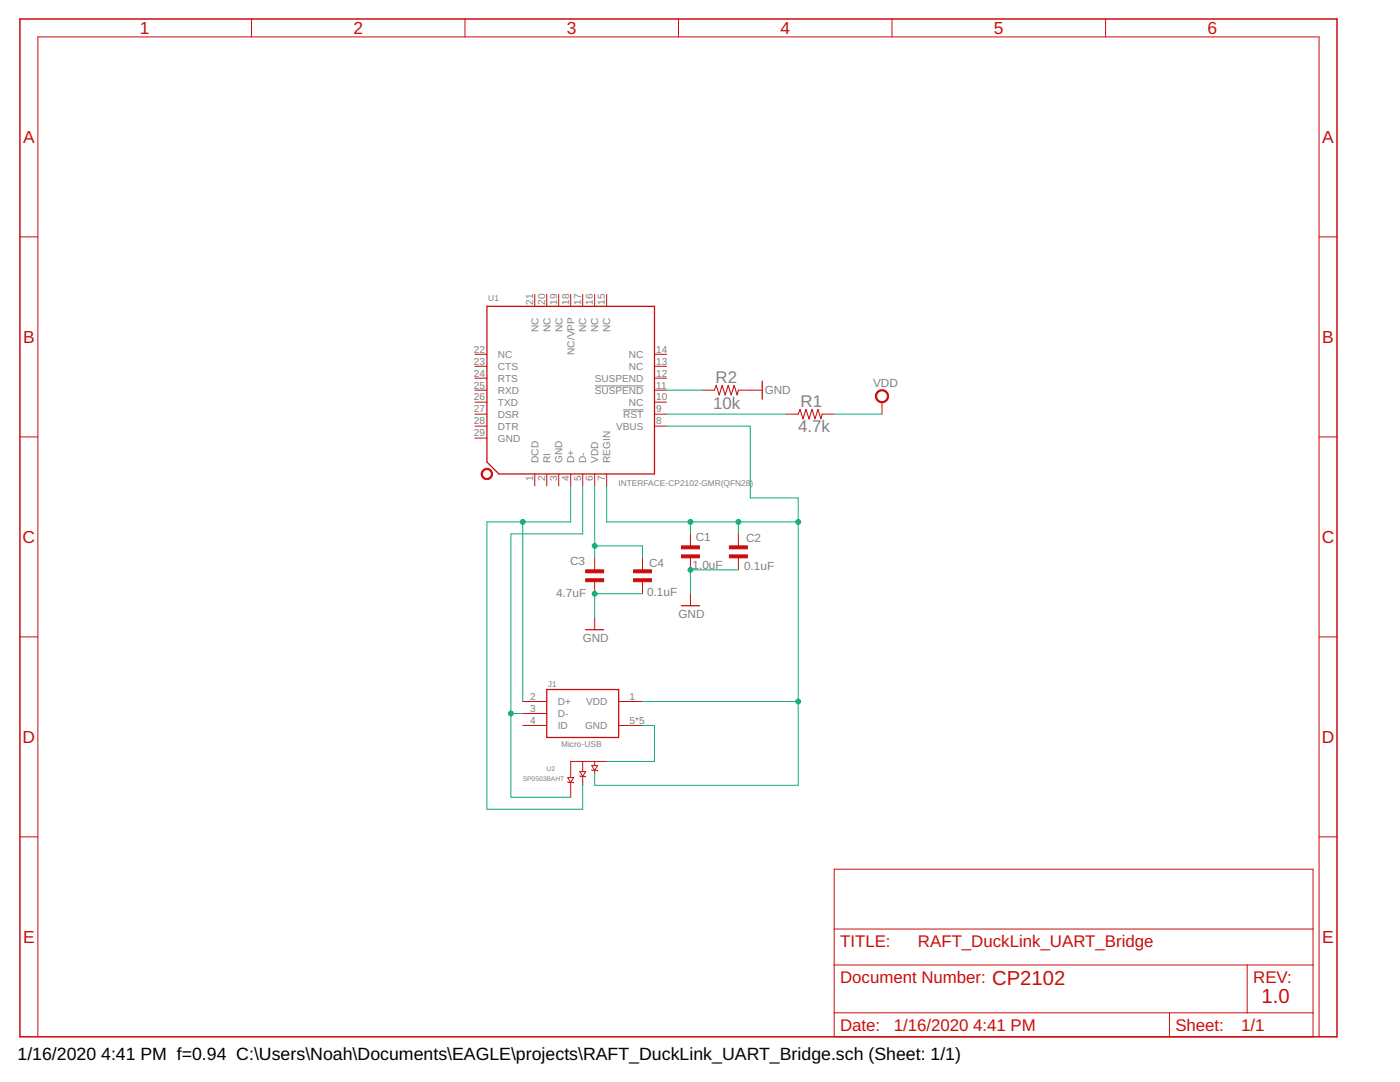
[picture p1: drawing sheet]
<?xml version="1.0" encoding="utf-8"?>
<!DOCTYPE eagle SYSTEM "eagle.dtd">
<eagle version="9.5.2">
<drawing>
<settings>
<setting alwaysvectorfont="no"/>
<setting verticaltext="up"/>
</settings>
<grid distance="0.1" unitdist="inch" unit="inch" style="lines" multiple="1" display="no" altdistance="0.01" altunitdist="inch" altunit="inch"/>
<schematic xreflabel="%F%N/%S.%C%R" xrefpart="/%S.%C%R">
<libraries>
<library name="frames">
<symbols>
<symbol name="FRAME_A_L">
<frame x1="0" y1="0" x2="279.4" y2="215.9" columns="6" rows="5" layer="94" border-bottom="no"/>
</symbol>
<symbol name="DOCFIELD">
<wire x1="0" y1="0" x2="71.12" y2="0" width="0.1016" layer="94"/>
<wire x1="101.6" y1="15.24" x2="87.63" y2="15.24" width="0.1016" layer="94"/>
<wire x1="0" y1="0" x2="0" y2="5.08" width="0.1016" layer="94"/>
<wire x1="0" y1="5.08" x2="71.12" y2="5.08" width="0.1016" layer="94"/>
<wire x1="0" y1="5.08" x2="0" y2="15.24" width="0.1016" layer="94"/>
<wire x1="101.6" y1="15.24" x2="101.6" y2="5.08" width="0.1016" layer="94"/>
<wire x1="71.12" y1="5.08" x2="71.12" y2="0" width="0.1016" layer="94"/>
<wire x1="71.12" y1="5.08" x2="87.63" y2="5.08" width="0.1016" layer="94"/>
<wire x1="71.12" y1="0" x2="101.6" y2="0" width="0.1016" layer="94"/>
<wire x1="87.63" y1="15.24" x2="87.63" y2="5.08" width="0.1016" layer="94"/>
<wire x1="87.63" y1="15.24" x2="0" y2="15.24" width="0.1016" layer="94"/>
<wire x1="87.63" y1="5.08" x2="101.6" y2="5.08" width="0.1016" layer="94"/>
<wire x1="101.6" y1="5.08" x2="101.6" y2="0" width="0.1016" layer="94"/>
<wire x1="0" y1="15.24" x2="0" y2="22.86" width="0.1016" layer="94"/>
<wire x1="101.6" y1="35.56" x2="0" y2="35.56" width="0.1016" layer="94"/>
<wire x1="101.6" y1="35.56" x2="101.6" y2="22.86" width="0.1016" layer="94"/>
<wire x1="0" y1="22.86" x2="101.6" y2="22.86" width="0.1016" layer="94"/>
<wire x1="0" y1="22.86" x2="0" y2="35.56" width="0.1016" layer="94"/>
<wire x1="101.6" y1="22.86" x2="101.6" y2="15.24" width="0.1016" layer="94"/>
<text x="1.27" y="1.27" size="2.54" layer="94">Date:</text>
<text x="12.7" y="1.27" size="2.54" layer="94">&gt;LAST_DATE_TIME</text>
<text x="72.39" y="1.27" size="2.54" layer="94">Sheet:</text>
<text x="86.36" y="1.27" size="2.54" layer="94">&gt;SHEET</text>
<text x="88.9" y="11.43" size="2.54" layer="94">REV:</text>
<text x="1.27" y="19.05" size="2.54" layer="94">TITLE:</text>
<text x="1.27" y="11.43" size="2.54" layer="94">Document Number:</text>
<text x="17.78" y="19.05" size="2.54" layer="94">&gt;DRAWING_NAME</text>
</symbol>
</symbols>
<devicesets>
<deviceset name="FRAME_A_L" prefix="FRAME" uservalue="yes">
<gates>
<gate name="G$1" symbol="FRAME_A_L" x="0" y="0" addlevel="always"/>
<gate name="G$2" symbol="DOCFIELD" x="172.72" y="0" addlevel="always"/>
</gates>
<devices>
<device name="">
<technologies>
<technology name=""/>
</technologies>
</device>
</devices>
</deviceset>
</devicesets>
</library>
<library name="INTERFACE-CP2102-GMR_QFN28_">
<symbols>
<symbol name="CP2102">
<wire x1="-17.78" y1="-17.78" x2="-17.78" y2="15.24" width="0.254" layer="94"/>
<wire x1="-17.78" y1="15.24" x2="-15.24" y2="17.78" width="0.254" layer="94"/>
<wire x1="-15.24" y1="17.78" x2="17.78" y2="17.78" width="0.254" layer="94"/>
<wire x1="17.78" y1="17.78" x2="17.78" y2="-17.78" width="0.254" layer="94"/>
<wire x1="17.78" y1="-17.78" x2="-17.78" y2="-17.78" width="0.254" layer="94"/>
<circle x="-17.78" y="17.78" radius="1.07763125" width="0.254" layer="94"/>
<text x="-17.8087" y="20.3528" size="1.27205" layer="95">&gt;NAME</text>
<text x="-17.7978" y="-17.7978" size="1.27126875" layer="96">&gt;VALUE</text>
<pin name="DCD" x="-20.32" y="7.62" length="short"/>
<pin name="RI" x="-20.32" y="5.08" length="short"/>
<pin name="GND" x="-20.32" y="2.54" length="short"/>
<pin name="D+" x="-20.32" y="0" length="short"/>
<pin name="D-" x="-20.32" y="-2.54" length="short"/>
<pin name="VDD" x="-20.32" y="-5.08" length="short"/>
<pin name="REGIN" x="-20.32" y="-7.62" length="short"/>
<pin name="VBUS" x="-7.62" y="-20.32" length="short" rot="R90"/>
<pin name="!RST" x="-5.08" y="-20.32" length="short" rot="R90"/>
<pin name="NC" x="-2.54" y="-20.32" length="short" rot="R90"/>
<pin name="!SUSPEND" x="0" y="-20.32" length="short" rot="R90"/>
<pin name="SUSPEND" x="2.54" y="-20.32" length="short" rot="R90"/>
<pin name="NC@1" x="5.08" y="-20.32" length="short" rot="R90"/>
<pin name="NC@2" x="7.62" y="-20.32" length="short" rot="R90"/>
<pin name="NC@3" x="20.32" y="-7.62" length="short" rot="R180"/>
<pin name="NC@4" x="20.32" y="-5.08" length="short" rot="R180"/>
<pin name="NC@5" x="20.32" y="-2.54" length="short" rot="R180"/>
<pin name="NC/VPP" x="20.32" y="0" length="short" rot="R180"/>
<pin name="NC@6" x="20.32" y="2.54" length="short" rot="R180"/>
<pin name="NC@7" x="20.32" y="5.08" length="short" rot="R180"/>
<pin name="NC@8" x="20.32" y="7.62" length="short" rot="R180"/>
<pin name="NC@9" x="7.62" y="20.32" length="short" rot="R270"/>
<pin name="CTS" x="5.08" y="20.32" length="short" rot="R270"/>
<pin name="RTS" x="2.54" y="20.32" length="short" rot="R270"/>
<pin name="RXD" x="0" y="20.32" length="short" rot="R270"/>
<pin name="TXD" x="-2.54" y="20.32" length="short" rot="R270"/>
<pin name="DSR" x="-5.08" y="20.32" length="short" rot="R270"/>
<pin name="DTR" x="-7.62" y="20.32" length="short" rot="R270"/>
<pin name="GND@1" x="-10.16" y="20.32" length="short" rot="R270"/>
</symbol>
</symbols>
<devicesets>
<deviceset name="INTERFACE-CP2102-GMR(QFN28)" prefix="U">
<gates>
<gate name="G$1" symbol="CP2102" x="0" y="0"/>
</gates>
<devices>
<device name="" package="QFN28G_0.5-5X5MM">
<connects>
<connect gate="G$1" pin="!RST" pad="9"/>
<connect gate="G$1" pin="!SUSPEND" pad="11"/>
<connect gate="G$1" pin="CTS" pad="23"/>
<connect gate="G$1" pin="D+" pad="4"/>
<connect gate="G$1" pin="D-" pad="5"/>
<connect gate="G$1" pin="DCD" pad="1"/>
<connect gate="G$1" pin="DSR" pad="27"/>
<connect gate="G$1" pin="DTR" pad="28"/>
<connect gate="G$1" pin="GND" pad="3"/>
<connect gate="G$1" pin="GND@1" pad="29"/>
<connect gate="G$1" pin="NC" pad="10"/>
<connect gate="G$1" pin="NC/VPP" pad="18"/>
<connect gate="G$1" pin="NC@1" pad="13"/>
<connect gate="G$1" pin="NC@2" pad="14"/>
<connect gate="G$1" pin="NC@3" pad="15"/>
<connect gate="G$1" pin="NC@4" pad="16"/>
<connect gate="G$1" pin="NC@5" pad="17"/>
<connect gate="G$1" pin="NC@6" pad="19"/>
<connect gate="G$1" pin="NC@7" pad="20"/>
<connect gate="G$1" pin="NC@8" pad="21"/>
<connect gate="G$1" pin="NC@9" pad="22"/>
<connect gate="G$1" pin="REGIN" pad="7"/>
<connect gate="G$1" pin="RI" pad="2"/>
<connect gate="G$1" pin="RTS" pad="24"/>
<connect gate="G$1" pin="RXD" pad="25"/>
<connect gate="G$1" pin="SUSPEND" pad="12"/>
<connect gate="G$1" pin="TXD" pad="26"/>
<connect gate="G$1" pin="VBUS" pad="8"/>
<connect gate="G$1" pin="VDD" pad="6"/>
</connects>
<technologies>
<technology name="">
<attribute name="AVAILABILITY" value="Unavailable"/>
<attribute name="DESCRIPTION" value=" USB Bridge, USB to UART USB 2.0 UART Interface 28-QFN _5x5_ "/>
<attribute name="MF" value="Silicon"/>
<attribute name="MP" value="CP2102-GMR"/>
<attribute name="PACKAGE" value="VFQFN-28 Vishay Siliconix"/>
<attribute name="PRICE" value="None"/>
</technology>
</technologies>
</device>
</devices>
</deviceset>
</devicesets>
</library>
<library name="supply2">
<symbols>
<symbol name="VDD">
<circle x="0" y="1.27" radius="1.27" width="0.254" layer="94"/>
<text x="-1.905" y="3.175" size="1.778" layer="96">&gt;VALUE</text>
<pin name="VDD" x="0" y="-2.54" visible="off" length="short" direction="sup" rot="R90"/>
</symbol>
</symbols>
<devicesets>
<deviceset name="VDD" prefix="SUPPLY">
<gates>
<gate name="G$1" symbol="VDD" x="0" y="0"/>
</gates>
<devices>
<device name="">
<technologies>
<technology name=""/>
</technologies>
</device>
</devices>
</deviceset>
</devicesets>
</library>
<library name="supply1">
<symbols>
<symbol name="GND">
<wire x1="-1.905" y1="0" x2="1.905" y2="0" width="0.254" layer="94"/>
<text x="-2.54" y="-2.54" size="1.778" layer="96">&gt;VALUE</text>
<pin name="GND" x="0" y="2.54" visible="off" length="short" direction="sup" rot="R270"/>
</symbol>
</symbols>
<devicesets>
<deviceset name="GND" prefix="GND">
<gates>
<gate name="1" symbol="GND" x="0" y="0"/>
</gates>
<devices>
<device name="">
<technologies>
<technology name=""/>
</technologies>
</device>
</devices>
</deviceset>
</devicesets>
</library>
<library name="105017-0001">
<symbols>
<symbol name="105017-0001">
<wire x1="-7.62" y1="5.08" x2="-7.62" y2="-5.08" width="0.254" layer="94"/>
<wire x1="-7.62" y1="-5.08" x2="7.62" y2="-5.08" width="0.254" layer="94"/>
<wire x1="7.62" y1="-5.08" x2="7.62" y2="5.08" width="0.254" layer="94"/>
<wire x1="7.62" y1="5.08" x2="-7.62" y2="5.08" width="0.254" layer="94"/>
<text x="-7.366" y="5.588" size="1.27" layer="95">&gt;NAME</text>
<text x="-7.62" y="-7.62" size="1.27" layer="96">&gt;VALUE</text>
<pin name="D+" x="-12.7" y="2.54" length="middle"/>
<pin name="D-" x="-12.7" y="0" length="middle"/>
<pin name="ID" x="-12.7" y="-2.54" length="middle" direction="pas"/>
<pin name="GND" x="12.7" y="-2.54" length="middle" direction="pwr" rot="R180"/>
<pin name="VDD" x="12.7" y="2.54" length="middle" direction="pwr" rot="R180"/>
</symbol>
</symbols>
<devicesets>
<deviceset name="105017-0001" prefix="J">
<gates>
<gate name="G$1" symbol="105017-0001" x="0" y="0"/>
</gates>
<devices>
<device name="" package="MOLEX_105017-0001">
<connects>
<connect gate="G$1" pin="D+" pad="3"/>
<connect gate="G$1" pin="D-" pad="2"/>
<connect gate="G$1" pin="GND" pad="5 P$1 P$2"/>
<connect gate="G$1" pin="ID" pad="4"/>
<connect gate="G$1" pin="VDD" pad="1"/>
</connects>
<technologies>
<technology name="">
<attribute name="DESCRIPTION" value=" USB - micro B USB 2.0 Receptacle Connector 5 Position Surface Mount, Right Angle; Through Hole "/>
<attribute name="DIGI-KEY_PART_NUMBER" value="WM1399CT-ND"/>
<attribute name="DIGI-KEY_PURCHASE_URL" value="https://www.digikey.com/product-detail/en/molex/1050170001/WM1399CT-ND/2350885?utm_source=snapeda&amp;utm_medium=aggregator&amp;utm_campaign=symbol"/>
<attribute name="MF" value="Molex"/>
<attribute name="MP" value="1050170001"/>
<attribute name="PACKAGE" value="None"/>
</technology>
</technologies>
</device>
<device name="FIXED" package="MOLEX_105017-0001">
<connects>
<connect gate="G$1" pin="D+" pad="2"/>
<connect gate="G$1" pin="D-" pad="3"/>
<connect gate="G$1" pin="GND" pad="5 P$1 P$2 P$8 P$9"/>
<connect gate="G$1" pin="ID" pad="4"/>
<connect gate="G$1" pin="VDD" pad="1"/>
</connects>
<technologies>
<technology name="">
<attribute name="DESCRIPTION" value=" USB - micro B USB 2.0 Receptacle Connector 5 Position Surface Mount, Right Angle; Through Hole "/>
<attribute name="DIGI-KEY_PART_NUMBER" value="WM1399CT-ND"/>
<attribute name="DIGI-KEY_PURCHASE_URL" value="https://www.digikey.com/product-detail/en/molex/1050170001/WM1399CT-ND/2350885?utm_source=snapeda&amp;utm_medium=aggregator&amp;utm_campaign=symbol"/>
<attribute name="MF" value="Molex"/>
<attribute name="MP" value="1050170001"/>
<attribute name="PACKAGE" value="None"/>
</technology>
</technologies>
</device>
</devices>
</deviceset>
</devicesets>
</library>
<library name="SP0503BAHT">
<symbols>
<symbol name="SP503">
<wire x1="0" y1="-2.54" x2="0" y2="-0.381" width="0.1524" layer="94"/>
<wire x1="0" y1="-0.381" x2="-0.635" y2="-0.381" width="0.1524" layer="94"/>
<wire x1="-0.635" y1="-0.381" x2="0" y2="0.635" width="0.1524" layer="94"/>
<wire x1="0" y1="0.635" x2="0" y2="2.54" width="0.1524" layer="94"/>
<wire x1="0" y1="0.635" x2="0.635" y2="-0.381" width="0.1524" layer="94"/>
<wire x1="0.635" y1="-0.381" x2="0" y2="-0.381" width="0.1524" layer="94"/>
<text x="4.58188125" y="-2.563290625" size="1.017309375" layer="95" rot="R90">&gt;NAME</text>
<text x="6.6013" y="-2.560509375" size="1.0162" layer="96" rot="R90">&gt;VALUE</text>
<wire x1="-0.508" y1="0.635" x2="0.508" y2="0.635" width="0.1524" layer="94"/>
<wire x1="-0.508" y1="0.635" x2="-0.635" y2="0.762" width="0.1524" layer="94"/>
<wire x1="0.635" y1="0.508" x2="0.508" y2="0.635" width="0.1524" layer="94"/>
<wire x1="-2.54" y1="-2.54" x2="-2.54" y2="-1.651" width="0.1524" layer="94"/>
<wire x1="-2.54" y1="-1.651" x2="-3.175" y2="-1.651" width="0.1524" layer="94"/>
<wire x1="-3.175" y1="-1.651" x2="-2.54" y2="-0.635" width="0.1524" layer="94"/>
<wire x1="-2.54" y1="-0.635" x2="-2.54" y2="0" width="0.1524" layer="94"/>
<wire x1="-2.54" y1="-0.635" x2="-1.905" y2="-1.651" width="0.1524" layer="94"/>
<wire x1="-1.905" y1="-1.651" x2="-2.54" y2="-1.651" width="0.1524" layer="94"/>
<wire x1="-3.048" y1="-0.635" x2="-2.032" y2="-0.635" width="0.1524" layer="94"/>
<wire x1="-3.048" y1="-0.635" x2="-3.175" y2="-0.508" width="0.1524" layer="94"/>
<wire x1="-1.905" y1="-0.762" x2="-2.032" y2="-0.635" width="0.1524" layer="94"/>
<wire x1="2.54" y1="-2.54" x2="2.54" y2="0.889" width="0.1524" layer="94"/>
<wire x1="2.54" y1="0.889" x2="1.905" y2="0.889" width="0.1524" layer="94"/>
<wire x1="1.905" y1="0.889" x2="2.54" y2="1.905" width="0.1524" layer="94"/>
<wire x1="2.54" y1="1.905" x2="2.54" y2="5.08" width="0.1524" layer="94"/>
<wire x1="2.54" y1="1.905" x2="3.175" y2="0.889" width="0.1524" layer="94"/>
<wire x1="3.175" y1="0.889" x2="2.54" y2="0.889" width="0.1524" layer="94"/>
<wire x1="2.032" y1="1.905" x2="3.048" y2="1.905" width="0.1524" layer="94"/>
<wire x1="2.032" y1="1.905" x2="1.905" y2="2.032" width="0.1524" layer="94"/>
<wire x1="3.175" y1="1.778" x2="3.048" y2="1.905" width="0.1524" layer="94"/>
<wire x1="-2.54" y1="-2.54" x2="0" y2="-2.54" width="0.1524" layer="94"/>
<wire x1="2.54" y1="-2.54" x2="0" y2="-2.54" width="0.1524" layer="94"/>
<wire x1="-5.08" y1="-2.54" x2="-2.54" y2="-2.54" width="0.1524" layer="94"/>
<pin name="A" x="-2.54" y="0" visible="off" length="point"/>
<pin name="B" x="0" y="2.54" visible="off" length="point"/>
<pin name="C" x="2.54" y="5.08" visible="off" length="point"/>
<pin name="GND" x="-5.08" y="-2.54" visible="off" length="point"/>
</symbol>
</symbols>
<devicesets>
<deviceset name="SP0503BAHT" prefix="U">
<gates>
<gate name="G$1" symbol="SP503" x="0" y="0"/>
</gates>
<devices>
<device name="" package="SOT143">
<connects>
<connect gate="G$1" pin="A" pad="2"/>
<connect gate="G$1" pin="B" pad="3"/>
<connect gate="G$1" pin="C" pad="4"/>
<connect gate="G$1" pin="GND" pad="1"/>
</connects>
<technologies>
<technology name="">
<attribute name="DESCRIPTION" value=" 8.5V Clamp Ipp Tvs Diode Surface Mount SOT-143-4 "/>
<attribute name="DIGI-KEY_PART_NUMBER" value="SP0503BAHT-ND"/>
<attribute name="DIGI-KEY_PURCHASE_URL" value="https://www.digikey.com/product-detail/en/littelfuse-inc/SP0503BAHT/SP0503BAHT-ND/485122?utm_source=snapeda&amp;utm_medium=aggregator&amp;utm_campaign=symbol"/>
<attribute name="MF" value="Littelfuse Inc."/>
<attribute name="MP" value="SP0503BAHT"/>
<attribute name="PACKAGE" value="SOT-143 Littelfuse"/>
</technology>
</technologies>
</device>
</devices>
</deviceset>
</devicesets>
</library>
<library name="GCM155C71A105KE38D">
<symbols>
<symbol name="GCM155C71A105KE38D">
<text x="0" y="3.81093125" size="1.77843125" layer="95">&gt;NAME</text>
<text x="0" y="-5.08848125" size="1.78096875" layer="96">&gt;VALUE</text>
<rectangle x1="0" y1="-1.906859375" x2="0.635" y2="1.905" layer="94"/>
<rectangle x1="1.90685" y1="-1.90685" x2="2.54" y2="1.905" layer="94"/>
<pin name="2" x="5.08" y="0" visible="off" length="short" direction="pas" rot="R180"/>
<pin name="1" x="-2.54" y="0" visible="off" length="short" direction="pas"/>
</symbol>
</symbols>
<devicesets>
<deviceset name="GCM155C71A105KE38D" prefix="C">
<gates>
<gate name="G$1" symbol="GCM155C71A105KE38D" x="0" y="0"/>
</gates>
<devices>
<device name="" package="CAPC1005X70N">
<connects>
<connect gate="G$1" pin="1" pad="1"/>
<connect gate="G$1" pin="2" pad="2"/>
</connects>
<technologies>
<technology name="">
<attribute name="AVAILABILITY" value="Unavailable"/>
<attribute name="DESCRIPTION" value=" Cap Ceramic 1uF 10V X7S 10% Pad SMD 0402 125C Automotive T/R "/>
<attribute name="MF" value="Murata"/>
<attribute name="MP" value="GCM155C71A105KE38D"/>
<attribute name="PACKAGE" value="1005 Murata"/>
<attribute name="PRICE" value="None"/>
</technology>
</technologies>
</device>
</devices>
</deviceset>
</devicesets>
</library>
<library name="GRM155R71C104KA88D">
<symbols>
<symbol name="GRM155R71C104KA88D">
<text x="0" y="3.81093125" size="1.77843125" layer="95">&gt;NAME</text>
<text x="0" y="-5.08848125" size="1.78096875" layer="96">&gt;VALUE</text>
<rectangle x1="0" y1="-1.906859375" x2="0.635" y2="1.905" layer="94"/>
<rectangle x1="1.90685" y1="-1.90685" x2="2.54" y2="1.905" layer="94"/>
<pin name="2" x="5.08" y="0" visible="off" length="short" direction="pas" rot="R180"/>
<pin name="1" x="-2.54" y="0" visible="off" length="short" direction="pas"/>
</symbol>
</symbols>
<devicesets>
<deviceset name="GRM155R71C104KA88D" prefix="C">
<gates>
<gate name="G$1" symbol="GRM155R71C104KA88D" x="0" y="0"/>
</gates>
<devices>
<device name="" package="CAPC1005X55N">
<connects>
<connect gate="G$1" pin="1" pad="1"/>
<connect gate="G$1" pin="2" pad="2"/>
</connects>
<technologies>
<technology name="">
<attribute name="AVAILABILITY" value="Unavailable"/>
<attribute name="DESCRIPTION" value=" 0.1µF ±10% 16V Ceramic Capacitor X7R 0402 _1005 Metric_ "/>
<attribute name="MF" value="Murata"/>
<attribute name="MP" value="GRM155R71C104KA88D"/>
<attribute name="PACKAGE" value="1005 Taiyo Yuden"/>
<attribute name="PRICE" value="None"/>
</technology>
</technologies>
</device>
</devices>
</deviceset>
</devicesets>
</library>
<library name="GRM155R60J475ME87D">
<symbols>
<symbol name="GRM155R60J475ME87D">
<text x="0" y="3.81093125" size="1.77843125" layer="95">&gt;NAME</text>
<text x="0" y="-5.08848125" size="1.78096875" layer="96">&gt;VALUE</text>
<rectangle x1="0" y1="-1.906859375" x2="0.635" y2="1.905" layer="94"/>
<rectangle x1="1.90685" y1="-1.90685" x2="2.54" y2="1.905" layer="94"/>
<pin name="2" x="5.08" y="0" visible="off" length="short" direction="pas" rot="R180"/>
<pin name="1" x="-2.54" y="0" visible="off" length="short" direction="pas"/>
</symbol>
</symbols>
<devicesets>
<deviceset name="GRM155R60J475ME87D" prefix="C">
<gates>
<gate name="G$1" symbol="GRM155R60J475ME87D" x="0" y="0"/>
</gates>
<devices>
<device name="" package="CAPC1005X55N">
<connects>
<connect gate="G$1" pin="1" pad="1"/>
<connect gate="G$1" pin="2" pad="2"/>
</connects>
<technologies>
<technology name="">
<attribute name="AVAILABILITY" value="Unavailable"/>
<attribute name="DESCRIPTION" value=" 4.7µF ±20% 6.3V Ceramic Capacitor X5R 0402 _1005 Metric_ "/>
<attribute name="MF" value="Murata"/>
<attribute name="MP" value="GRM155R60J475ME87D"/>
<attribute name="PACKAGE" value="1005 Taiyo Yuden"/>
<attribute name="PRICE" value="None"/>
</technology>
</technologies>
</device>
</devices>
</deviceset>
</devicesets>
</library>
<library name="CRCW04024K70JNEDC">
<symbols>
<symbol name="R-US">
<wire x1="-2.54" y1="0" x2="-2.159" y2="1.016" width="0.2032" layer="94"/>
<wire x1="-2.159" y1="1.016" x2="-1.524" y2="-1.016" width="0.2032" layer="94"/>
<wire x1="-1.524" y1="-1.016" x2="-0.889" y2="1.016" width="0.2032" layer="94"/>
<wire x1="-0.889" y1="1.016" x2="-0.254" y2="-1.016" width="0.2032" layer="94"/>
<wire x1="-0.254" y1="-1.016" x2="0.381" y2="1.016" width="0.2032" layer="94"/>
<wire x1="0.381" y1="1.016" x2="1.016" y2="-1.016" width="0.2032" layer="94"/>
<wire x1="1.016" y1="-1.016" x2="1.651" y2="1.016" width="0.2032" layer="94"/>
<wire x1="1.651" y1="1.016" x2="2.286" y2="-1.016" width="0.2032" layer="94"/>
<wire x1="2.286" y1="-1.016" x2="2.54" y2="0" width="0.2032" layer="94"/>
<text x="-3.81" y="1.4986" size="1.778" layer="95">&gt;NAME</text>
<text x="-3.81" y="-3.302" size="1.778" layer="96">&gt;VALUE</text>
<pin name="2" x="5.08" y="0" visible="off" length="short" direction="pas" swaplevel="1" rot="R180"/>
<pin name="1" x="-5.08" y="0" visible="off" length="short" direction="pas" swaplevel="1"/>
</symbol>
</symbols>
<devicesets>
<deviceset name="CRCW04024K70JNEDC" prefix="R">
<gates>
<gate name="G$1" symbol="R-US" x="0" y="0"/>
</gates>
<devices>
<device name="" package="RESC1005X35N">
<connects>
<connect gate="G$1" pin="1" pad="1"/>
<connect gate="G$1" pin="2" pad="2"/>
</connects>
<technologies>
<technology name="">
<attribute name="DESCRIPTION" value=" D10/CRCW0402-C 200 4K7 5% ET7 "/>
<attribute name="DIGI-KEY_PART_NUMBER" value="541-3974-1-ND"/>
<attribute name="DIGI-KEY_PURCHASE_URL" value="https://www.digikey.com/product-detail/en/vishay-dale/CRCW04024K70JNEDC/541-3974-1-ND/7928657?utm_source=snapeda&amp;utm_medium=aggregator&amp;utm_campaign=symbol"/>
<attribute name="MF" value="Vishay"/>
<attribute name="MP" value="CRCW04024K70JNEDC"/>
<attribute name="PACKAGE" value="1005 Yageo"/>
</technology>
</technologies>
</device>
</devices>
</deviceset>
</devicesets>
</library>
<library name="CRCW040210K0JNED">
<symbols>
<symbol name="R-US">
<wire x1="-2.54" y1="0" x2="-2.159" y2="1.016" width="0.2032" layer="94"/>
<wire x1="-2.159" y1="1.016" x2="-1.524" y2="-1.016" width="0.2032" layer="94"/>
<wire x1="-1.524" y1="-1.016" x2="-0.889" y2="1.016" width="0.2032" layer="94"/>
<wire x1="-0.889" y1="1.016" x2="-0.254" y2="-1.016" width="0.2032" layer="94"/>
<wire x1="-0.254" y1="-1.016" x2="0.381" y2="1.016" width="0.2032" layer="94"/>
<wire x1="0.381" y1="1.016" x2="1.016" y2="-1.016" width="0.2032" layer="94"/>
<wire x1="1.016" y1="-1.016" x2="1.651" y2="1.016" width="0.2032" layer="94"/>
<wire x1="1.651" y1="1.016" x2="2.286" y2="-1.016" width="0.2032" layer="94"/>
<wire x1="2.286" y1="-1.016" x2="2.54" y2="0" width="0.2032" layer="94"/>
<text x="-3.81" y="1.4986" size="1.778" layer="95">&gt;NAME</text>
<text x="-3.81" y="-3.302" size="1.778" layer="96">&gt;VALUE</text>
<pin name="2" x="5.08" y="0" visible="off" length="short" direction="pas" swaplevel="1" rot="R180"/>
<pin name="1" x="-5.08" y="0" visible="off" length="short" direction="pas" swaplevel="1"/>
</symbol>
</symbols>
<devicesets>
<deviceset name="CRCW040210K0JNED" prefix="R">
<gates>
<gate name="G$1" symbol="R-US" x="0" y="0"/>
</gates>
<devices>
<device name="" package="RESC1005X40N">
<connects>
<connect gate="G$1" pin="1" pad="1"/>
<connect gate="G$1" pin="2" pad="2"/>
</connects>
<technologies>
<technology name="">
<attribute name="DESCRIPTION" value=" 10 kOhms ±5% 0.063W, 1/16W Chip Resistor 0402 _1005 Metric_ Automotive AEC-Q200 Thick Film "/>
<attribute name="DIGI-KEY_PART_NUMBER" value="541-10KJCT-ND"/>
<attribute name="DIGI-KEY_PURCHASE_URL" value="https://www.digikey.com/product-detail/en/vishay-dale/CRCW040210K0JNED/541-10KJCT-ND/1182708?utm_source=snapeda&amp;utm_medium=aggregator&amp;utm_campaign=symbol"/>
<attribute name="MF" value="Vishay Dale"/>
<attribute name="MP" value="CRCW040210K0JNED"/>
<attribute name="PACKAGE" value="1005 Panasonic Electronic Components"/>
</technology>
</technologies>
</device>
</devices>
</deviceset>
</devicesets>
</library>
</libraries>
<attributes>
</attributes>
<variantdefs>
</variantdefs>
<classes>
<class number="0" name="default" width="0" drill="0">
</class>
</classes>
<parts>
<part name="FRAME1" library="frames" deviceset="FRAME_A_L" device=""/>
<part name="U1" library="INTERFACE-CP2102-GMR_QFN28_" deviceset="INTERFACE-CP2102-GMR(QFN28)" device=""/>
<part name="SUPPLY1" library="supply2" deviceset="VDD" device=""/>
<part name="GND1" library="supply1" deviceset="GND" device=""/>
<part name="GND2" library="supply1" deviceset="GND" device=""/>
<part name="GND3" library="supply1" deviceset="GND" device=""/>
<part name="J1" library="105017-0001" deviceset="105017-0001" device="FIXED" value="Micro-USB"/>
<part name="U2" library="SP0503BAHT" deviceset="SP0503BAHT" device=""/>
<part name="C1" library="GCM155C71A105KE38D" deviceset="GCM155C71A105KE38D" device="" value="1.0uF"/>
<part name="C2" library="GRM155R71C104KA88D" deviceset="GRM155R71C104KA88D" device="" value="0.1uF"/>
<part name="C4" library="GRM155R71C104KA88D" deviceset="GRM155R71C104KA88D" device="" value="0.1uF"/>
<part name="C3" library="GRM155R60J475ME87D" deviceset="GRM155R60J475ME87D" device="" value="4.7uF"/>
<part name="R1" library="CRCW04024K70JNEDC" deviceset="CRCW04024K70JNEDC" device="" value="4.7k"/>
<part name="R2" library="CRCW040210K0JNED" deviceset="CRCW040210K0JNED" device="" value="10k"/>
</parts>
<sheets>
<sheet>
<plain>
<text x="206.248" y="10.922" size="3.048" layer="94">CP2102</text>
<text x="263.398" y="7.112" size="3.048" layer="94">1.0</text>
</plain>
<instances>
<instance part="FRAME1" gate="G$1" x="0" y="0" smashed="yes"/>
<instance part="FRAME1" gate="G$2" x="172.72" y="0" smashed="yes">
<attribute name="LAST_DATE_TIME" x="185.42" y="1.27" size="2.54" layer="94"/>
<attribute name="SHEET" x="259.08" y="1.27" size="2.54" layer="94"/>
<attribute name="DRAWING_NAME" x="190.5" y="19.05" size="2.54" layer="94"/>
</instance>
<instance part="U1" gate="G$1" x="116.84" y="137.16" smashed="yes" rot="R90">
<attribute name="NAME" x="101.6287" y="157.4472" size="1.27205" layer="95" rot="R180"/>
<attribute name="VALUE" x="126.9822" y="116.8222" size="1.27126875" layer="96"/>
</instance>
<instance part="SUPPLY1" gate="G$1" x="182.88" y="134.62" smashed="yes">
<attribute name="VALUE" x="180.975" y="137.795" size="1.778" layer="96"/>
</instance>
<instance part="GND1" gate="1" x="157.48" y="137.16" smashed="yes" rot="R90">
<attribute name="VALUE" x="157.988" y="136.398" size="1.778" layer="96"/>
</instance>
<instance part="GND2" gate="1" x="142.24" y="91.44" smashed="yes">
<attribute name="VALUE" x="139.7" y="88.9" size="1.778" layer="96"/>
</instance>
<instance part="GND3" gate="1" x="121.92" y="86.36" smashed="yes">
<attribute name="VALUE" x="119.38" y="83.82" size="1.778" layer="96"/>
</instance>
<instance part="J1" gate="G$1" x="119.38" y="68.58" smashed="yes">
<attribute name="NAME" x="112.014" y="74.168" size="1.27" layer="95"/>
<attribute name="VALUE" x="114.808" y="61.468" size="1.27" layer="96"/>
</instance>
<instance part="U2" gate="G$1" x="119.38" y="55.88" smashed="yes" rot="R180">
<attribute name="NAME" x="111.736709375" y="56.37811875" size="1.017309375" layer="95"/>
<attribute name="VALUE" x="106.659490625" y="54.3587" size="1.0162" layer="96"/>
</instance>
<instance part="C1" gate="G$1" x="142.24" y="101.6" smashed="yes" rot="R90">
<attribute name="NAME" x="146.558" y="106.93306875" size="1.77843125" layer="95" rot="R180"/>
<attribute name="VALUE" x="149.098" y="101.10048125" size="1.78096875" layer="96" rot="R180"/>
</instance>
<instance part="C2" gate="G$1" x="152.4" y="101.6" smashed="yes" rot="R90">
<attribute name="NAME" x="157.226" y="106.67906875" size="1.77843125" layer="95" rot="R180"/>
<attribute name="VALUE" x="160.02" y="100.84648125" size="1.78096875" layer="96" rot="R180"/>
</instance>
<instance part="C4" gate="G$1" x="132.08" y="96.52" smashed="yes" rot="R90">
<attribute name="NAME" x="136.652" y="101.34506875" size="1.77843125" layer="95" rot="R180"/>
<attribute name="VALUE" x="139.446" y="95.25848125" size="1.78096875" layer="96" rot="R180"/>
</instance>
<instance part="C3" gate="G$1" x="121.92" y="96.52" smashed="yes" rot="R90">
<attribute name="NAME" x="119.888" y="101.85306875" size="1.77843125" layer="95" rot="R180"/>
<attribute name="VALUE" x="120.142" y="95.00448125" size="1.78096875" layer="96" rot="R180"/>
</instance>
<instance part="R1" gate="G$1" x="167.64" y="132.08" smashed="yes">
<attribute name="NAME" x="165.603559375" y="133.60548125" size="2.54148125" layer="95"/>
<attribute name="VALUE" x="165.09003125" y="128.263359375" size="2.54331875" layer="96"/>
</instance>
<instance part="R2" gate="G$1" x="149.86" y="137.16" smashed="yes">
<attribute name="NAME" x="147.569559375" y="138.68548125" size="2.54148125" layer="95"/>
<attribute name="VALUE" x="147.05603125" y="133.089359375" size="2.54331875" layer="96"/>
</instance>
</instances>
<busses>
</busses>
<nets>
<net name="N$1" class="0">
<segment>
<pinref part="U1" gate="G$1" pin="!RST"/>
<wire x1="162.56" y1="132.08" x2="137.16" y2="132.08" width="0.1524" layer="91"/>
<pinref part="R1" gate="G$1" pin="1"/>
</segment>
</net>
<net name="VDD" class="0">
<segment>
<pinref part="SUPPLY1" gate="G$1" pin="VDD"/>
<wire x1="172.72" y1="132.08" x2="182.88" y2="132.08" width="0.1524" layer="91"/>
<pinref part="R1" gate="G$1" pin="2"/>
</segment>
</net>
<net name="N$2" class="0">
<segment>
<pinref part="U1" gate="G$1" pin="!SUSPEND"/>
<wire x1="144.78" y1="137.16" x2="137.16" y2="137.16" width="0.1524" layer="91"/>
<pinref part="R2" gate="G$1" pin="1"/>
</segment>
</net>
<net name="GND" class="0">
<segment>
<pinref part="GND1" gate="1" pin="GND"/>
<pinref part="R2" gate="G$1" pin="2"/>
</segment>
<segment>
<pinref part="GND2" gate="1" pin="GND"/>
<wire x1="142.24" y1="93.98" x2="142.24" y2="99.06" width="0.1524" layer="91"/>
<wire x1="142.24" y1="99.06" x2="152.4" y2="99.06" width="0.1524" layer="91"/>
<pinref part="C1" gate="G$1" pin="1"/>
<junction x="142.24" y="99.06"/>
<pinref part="C2" gate="G$1" pin="1"/>
</segment>
<segment>
<wire x1="121.92" y1="88.9" x2="121.92" y2="93.98" width="0.1524" layer="91"/>
<wire x1="121.92" y1="93.98" x2="132.08" y2="93.98" width="0.1524" layer="91"/>
<pinref part="GND3" gate="1" pin="GND"/>
<pinref part="C4" gate="G$1" pin="1"/>
<pinref part="C3" gate="G$1" pin="1"/>
<junction x="121.92" y="93.98"/>
</segment>
</net>
<net name="N$3" class="0">
<segment>
<pinref part="U1" gate="G$1" pin="REGIN"/>
<wire x1="124.46" y1="116.84" x2="124.46" y2="109.22" width="0.1524" layer="91"/>
<wire x1="142.24" y1="106.68" x2="142.24" y2="109.22" width="0.1524" layer="91"/>
<wire x1="142.24" y1="109.22" x2="124.46" y2="109.22" width="0.1524" layer="91"/>
<wire x1="142.24" y1="109.22" x2="152.4" y2="109.22" width="0.1524" layer="91"/>
<junction x="142.24" y="109.22"/>
<wire x1="152.4" y1="109.22" x2="152.4" y2="106.68" width="0.1524" layer="91"/>
<pinref part="U1" gate="G$1" pin="VBUS"/>
<wire x1="137.16" y1="129.54" x2="154.94" y2="129.54" width="0.1524" layer="91"/>
<wire x1="154.94" y1="129.54" x2="154.94" y2="114.3" width="0.1524" layer="91"/>
<wire x1="154.94" y1="114.3" x2="165.1" y2="114.3" width="0.1524" layer="91"/>
<pinref part="J1" gate="G$1" pin="VDD"/>
<wire x1="165.1" y1="114.3" x2="165.1" y2="109.22" width="0.1524" layer="91"/>
<wire x1="165.1" y1="109.22" x2="165.1" y2="71.12" width="0.1524" layer="91"/>
<wire x1="165.1" y1="71.12" x2="132.08" y2="71.12" width="0.1524" layer="91"/>
<wire x1="152.4" y1="109.22" x2="165.1" y2="109.22" width="0.1524" layer="91"/>
<junction x="152.4" y="109.22"/>
<junction x="165.1" y="109.22"/>
<pinref part="U2" gate="G$1" pin="A"/>
<wire x1="121.92" y1="55.88" x2="121.92" y2="53.34" width="0.1524" layer="91"/>
<wire x1="121.92" y1="53.34" x2="165.1" y2="53.34" width="0.1524" layer="91"/>
<wire x1="165.1" y1="53.34" x2="165.1" y2="71.12" width="0.1524" layer="91"/>
<junction x="165.1" y="71.12"/>
<pinref part="C1" gate="G$1" pin="2"/>
<pinref part="C2" gate="G$1" pin="2"/>
</segment>
</net>
<net name="N$4" class="0">
<segment>
<wire x1="132.08" y1="104.14" x2="132.08" y2="101.6" width="0.1524" layer="91"/>
<pinref part="U1" gate="G$1" pin="VDD"/>
<wire x1="121.92" y1="116.84" x2="121.92" y2="104.14" width="0.1524" layer="91"/>
<wire x1="121.92" y1="104.14" x2="121.92" y2="101.6" width="0.1524" layer="91"/>
<wire x1="132.08" y1="104.14" x2="121.92" y2="104.14" width="0.1524" layer="91"/>
<junction x="121.92" y="104.14"/>
<pinref part="C4" gate="G$1" pin="2"/>
<pinref part="C3" gate="G$1" pin="2"/>
</segment>
</net>
<net name="N$5" class="0">
<segment>
<pinref part="U1" gate="G$1" pin="D-"/>
<wire x1="119.38" y1="116.84" x2="119.38" y2="106.68" width="0.1524" layer="91"/>
<wire x1="119.38" y1="106.68" x2="104.14" y2="106.68" width="0.1524" layer="91"/>
<pinref part="J1" gate="G$1" pin="D-"/>
<wire x1="104.14" y1="106.68" x2="104.14" y2="68.58" width="0.1524" layer="91"/>
<wire x1="104.14" y1="68.58" x2="106.68" y2="68.58" width="0.1524" layer="91"/>
<pinref part="U2" gate="G$1" pin="C"/>
<wire x1="116.84" y1="50.8" x2="104.14" y2="50.8" width="0.1524" layer="91"/>
<wire x1="104.14" y1="50.8" x2="104.14" y2="68.58" width="0.1524" layer="91"/>
<junction x="104.14" y="68.58"/>
</segment>
</net>
<net name="N$6" class="0">
<segment>
<pinref part="J1" gate="G$1" pin="D+"/>
<pinref part="U1" gate="G$1" pin="D+"/>
<wire x1="116.84" y1="116.84" x2="116.84" y2="109.22" width="0.1524" layer="91"/>
<wire x1="116.84" y1="109.22" x2="106.68" y2="109.22" width="0.1524" layer="91"/>
<wire x1="106.68" y1="109.22" x2="106.68" y2="71.12" width="0.1524" layer="91"/>
<wire x1="106.68" y1="109.22" x2="99.06" y2="109.22" width="0.1524" layer="91"/>
<junction x="106.68" y="109.22"/>
<wire x1="99.06" y1="109.22" x2="99.06" y2="48.26" width="0.1524" layer="91"/>
<wire x1="99.06" y1="48.26" x2="119.38" y2="48.26" width="0.1524" layer="91"/>
<pinref part="U2" gate="G$1" pin="B"/>
<wire x1="119.38" y1="48.26" x2="119.38" y2="53.34" width="0.1524" layer="91"/>
</segment>
</net>
<net name="N$7" class="0">
<segment>
<pinref part="J1" gate="G$1" pin="GND"/>
<wire x1="132.08" y1="66.04" x2="134.62" y2="66.04" width="0.1524" layer="91"/>
<pinref part="U2" gate="G$1" pin="GND"/>
<wire x1="134.62" y1="66.04" x2="134.62" y2="58.42" width="0.1524" layer="91"/>
<wire x1="134.62" y1="58.42" x2="124.46" y2="58.42" width="0.1524" layer="91"/>
</segment>
</net>
</nets>
</sheet>
</sheets>
</schematic>
</drawing>
<compatibility>
<note version="8.2" severity="warning">
Since Version 8.2, EAGLE supports online libraries. The ids
of those online libraries will not be understood (or retained)
with this version.
</note>
<note version="8.3" severity="warning">
Since Version 8.3, EAGLE supports URNs for individual library
assets (packages, symbols, and devices). The URNs of those assets
will not be understood (or retained) with this version.
</note>
</compatibility>
</eagle>
